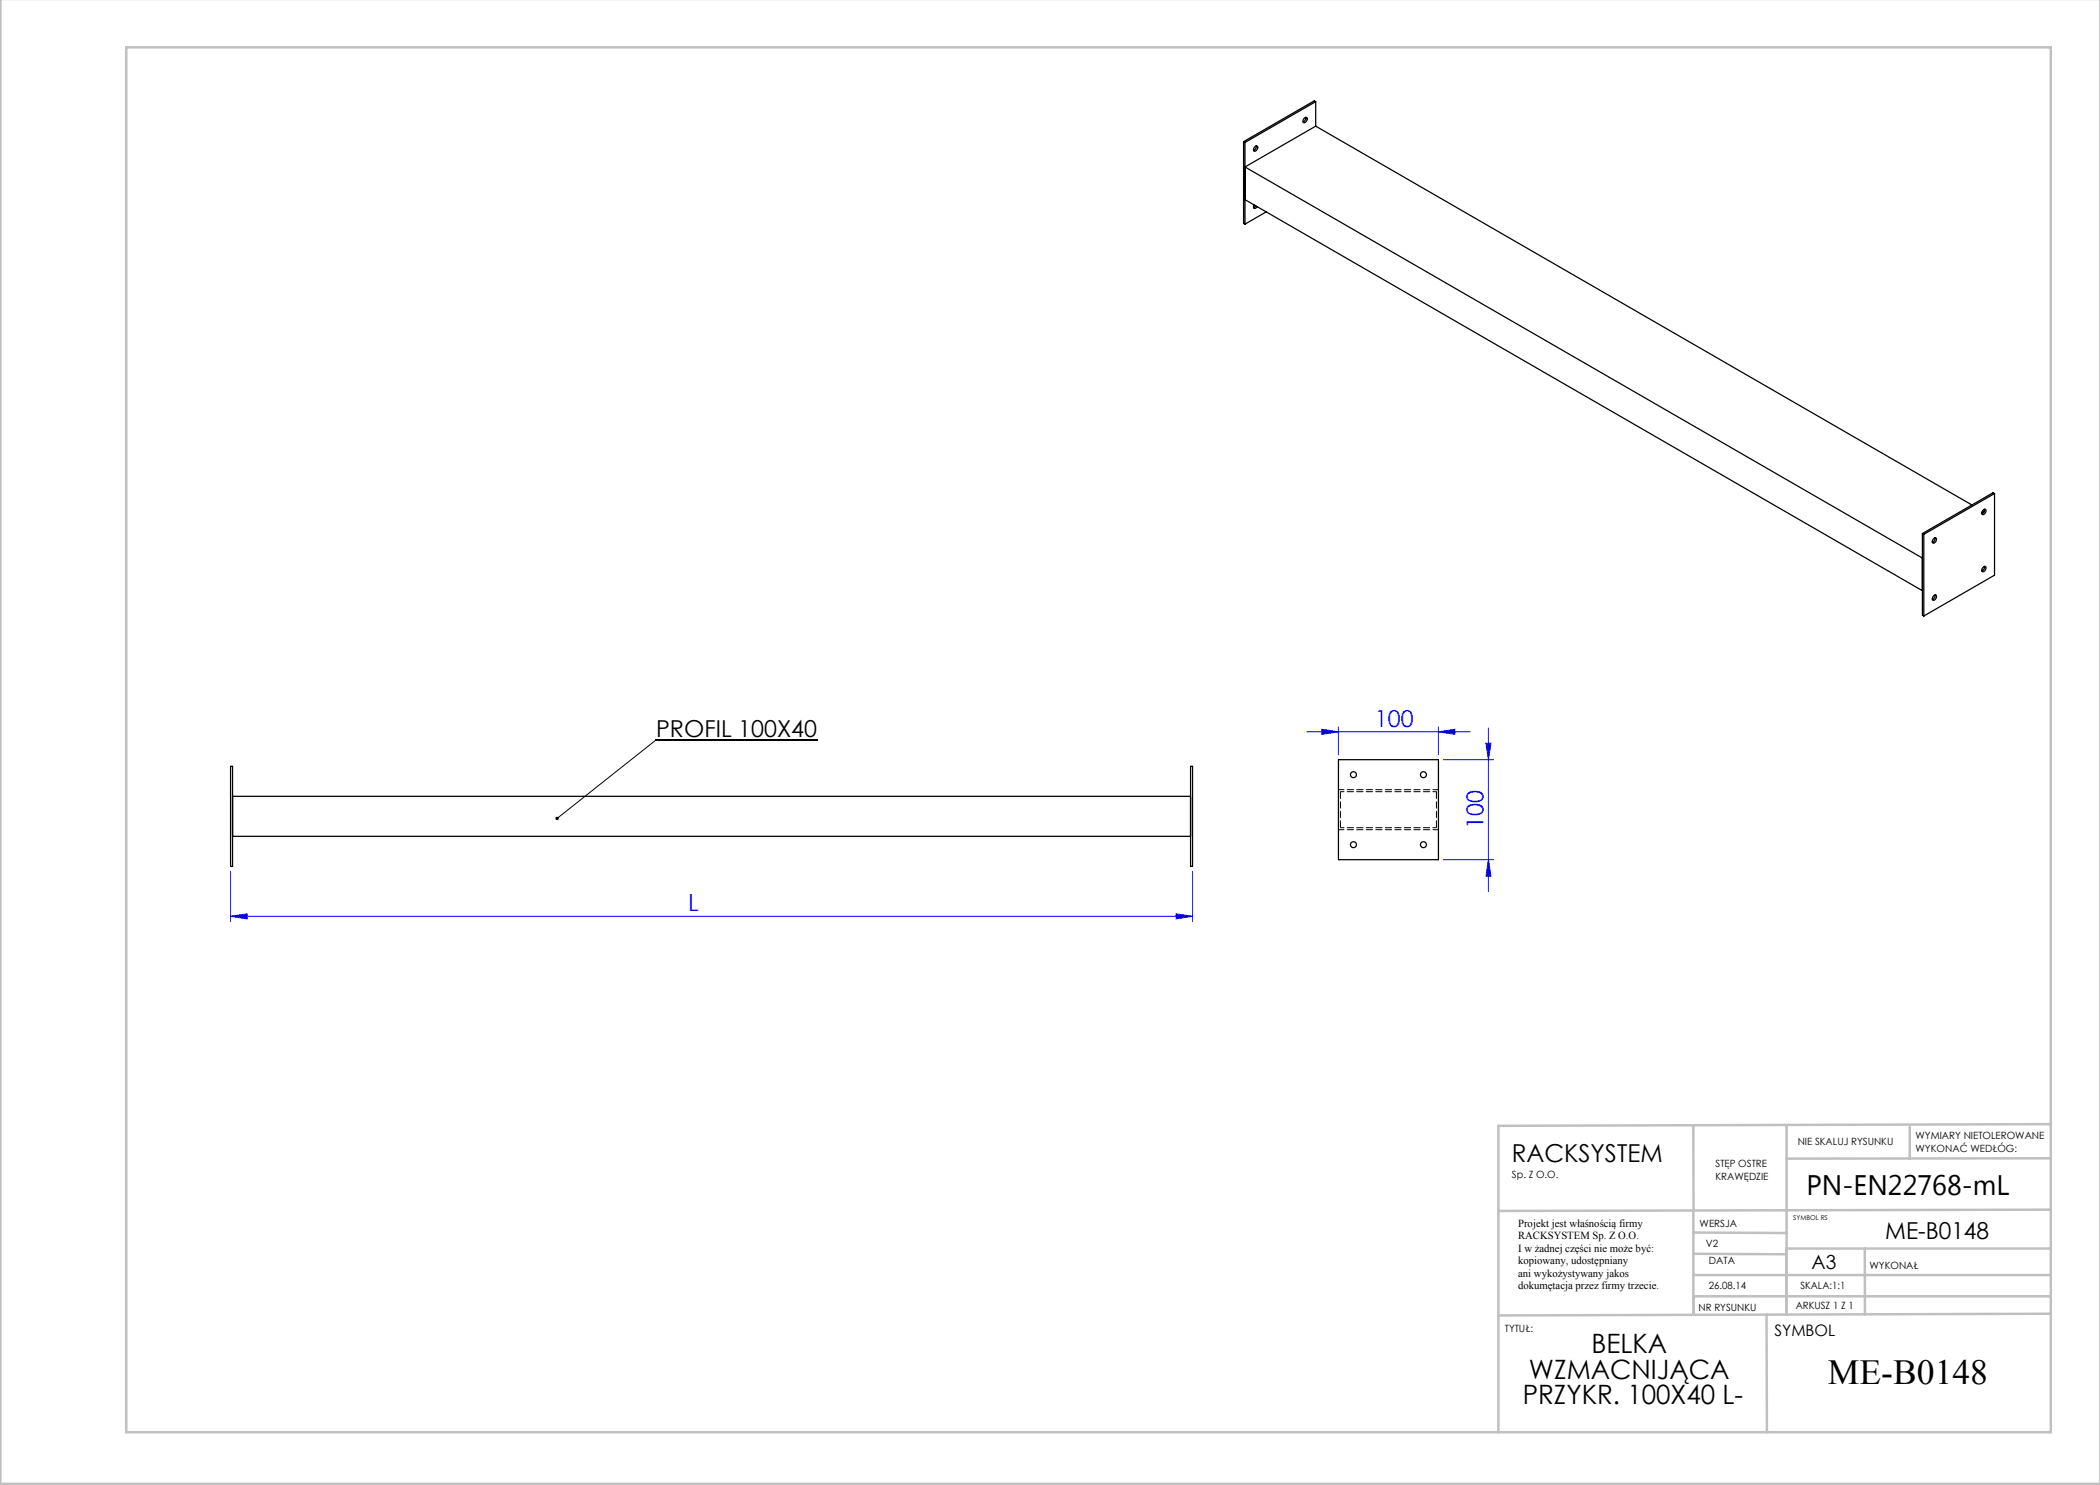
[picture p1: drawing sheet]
<svg xmlns="http://www.w3.org/2000/svg" width="420mm" height="297mm" viewBox="0 0 420 297" stroke-linecap="round" stroke-linejoin="round" font-family="sans-serif">
<g fill="none" stroke="#00f" stroke-width=".2">
<path d="M261.3 146.4h32.7M264.4 145.9l3.3 .5-3.3 .5zM267.7 145.4v5.5M287.7 146.4l3.3-.5v1zM287.7 145.4v5.5M288.7 151.9h10M297.2 148.6h1l-.5 3.3zM297.7 145.6v32.7M46.1 174.3v10M238.5 174.3v10M288.7 171.9h10M297.7 171.9l.5 3.3h-1z"/>
<path d="M46.1 183.3l3.3-.5v1zM46.1 183.3h192.4M235.2 182.8l3.3 .5-3.3 .5z"/>
</g>
<path d="M163.4 148h-32.2l-19.8 15.7" fill="none" stroke="#000" stroke-width=".2"/>
<g fill="none" stroke="#c0c0c0" stroke-width=".5">
<path d="M.1 -.1v296.9h419.9M25.2 9.5h385v276.9h-385zM338.7 225.2v16.9M357.3 225v37.9M382 225.4v6.3M410.1 224.8l-110.4 .4v61.2M410.1 231.7h-52.8M338.7 259.3h71.5M338.7 255h71.5M338.7 250.8l18.6 .1M338.7 246.5l18.6 .1M338.7 242.1v20.9"/>
<path d="M373 249.7v13.2M410.1 241.9l-110.4 .3M410.2 249.7h-52.9v13.2M353.3 262.9l.1 23.5M410.2 262.7l-110.5 .4"/>
</g>
<path d="M111.2 163.4a.34 .34 0 0 1 .5 .1 .34 .34 0 0 1-.1 .4 .34 .34 0 0 1-.4 0l.2-.2-.2 .2z" fill="#000"/>
<g fill="#00f">
<path d="M46.1 183.3l3.3-.5v1zM235.2 182.8l3.3 .5-3.3 .5zM264.4 145.9l3.3 .5-3.3 .5zM287.7 146.4l3.3-.5v1z"/>
<path d="M297.2 148.6h1l-.5 3.3zM297.7 171.9l.5 3.3h-1z"/>
</g>
<g fill="none" stroke="#000" stroke-width=".25">
<path d="M248.7 28.3l.3 .2M248.7 28.3v16.4l.3 .1M249 39.9l135.5 78.2M249 28.5v16.3M250.9 29.4l.4-.2a.63 .63 0 0 1 .1 .7 .63 .63 0 0 1-.6 .3l-.1-.2zM251.2 29.2v.5l-.5 .4M260.8 23.7l.4-.2a.63 .63 0 0 1 .1 .7 .63 .63 0 0 1-.6 .3l-.1-.4zM261.1 23.5v.5l-.5 .4M263.1 25.2l131.3 75.8M263.1 25.2l-14.1 8.2 135.5 78.2M263.1 20.3l-.2-.1-14.2 8.1M263.1 20.3l-14.1 8.2"/>
<path d="M263.1 20.3v4.9M250.8 41l-.1 .4 .1 .3h.2l.4-.4M251.1 41.2l-.4 .3M253.2 42.4l-4.2 2.4M398.9 98.7l-.3-.2-14.1 8.2M398.9 98.7l-14.1 8.2M398.9 98.7v16.3l-14.1 8.2M384.5 106.7v16.3l.3 .2M384.5 106.7l.3 .2M384.8 106.9v16.3M386.7 119.2l.4-.2a.63 .63 0 0 1 .1 .7 .63 .63 0 0 1-.6 .3l-.1-.2zM386.7 107.8l.4-.2a.63 .63 0 0 1 .1 .7 .63 .63 0 0 1-.6 .3l-.1-.3z"/>
<path d="M387 107.6l-.1 .5-.4 .4M387 119l-.1 .5-.4 .4M396.5 102.2l.3 .2M396.6 102.1l.4-.3a.63 .63 0 0 1 .1 .7 .63 .63 0 0 1-.6 .4l-.1-.3zM396.6 113.5l.4-.2a.63 .63 0 0 1 .1 .7 .63 .63 0 0 1-.6 .3l-.1-.2zM396.9 101.8l-.1 .5-.4 .5M396.9 113.3l-.1 .5-.4 .4M46.1 153.3h.4v20h-.4zM46.5 159.3h191.6M238.1 153.3h.4v20h-.4zM267.7 151.9h20v20h-20zM46.5 167.3h191.6"/>
<circle cx="270.7" cy="154.9" r=".6"/>
<circle cx="284.7" cy="154.9" r=".6"/>
<circle cx="270.7" cy="168.9" r=".6"/>
<circle cx="284.7" cy="168.9" r=".6"/>
</g>
<path d="M268.1 158.3v7.2M287.3 165.5v-7.2" fill="none" stroke="#000" stroke-width=".2" stroke-dasharray="1.3 .6" stroke-dashoffset="-.1"/>
<path d="M287.3 158.3h-19.2M268.1 165.5h19.2" fill="none" stroke="#000" stroke-width=".2" stroke-dasharray="1.3 .6" stroke-dashoffset=".6"/>
<path d="M287.7 157.9h-20M267.7 165.9h20" fill="none" stroke="#000" stroke-width=".2" stroke-dasharray="1.3 .6" stroke-dashoffset=".2"/>
<text font-size="7.1" x="365.6" y="276.7">ME-B0148</text>
<text font-size="5.6" x="361.3" y="239.1">PN-EN22768-mL</text>
<g font-size="5.3">
<text x="305.8" y="275.8">WZMACNIJĄCA</text>
<text x="318.3" y="270.7">BELKA</text>
<text x="304.6" y="280.9">PRZYKR. 100X40 L-</text>
</g>
<text font-size="4.9" x="302.4" y="232.4">RACKSYSTEM</text>
<g font-size="4.7">
<text x="131.2" y="147.4">PROFIL 100X40</text>
<text x="377" y="247.8">ME-B0148</text>
</g>
<g font-size="4.7" fill="#00f">
<text x="275" y="145.4">100</text>
<text x="296.7" y="165.8" transform="rotate(-90 296.7 165.8)">100</text>
<text x="137.6" y="182.3">L</text>
</g>
<text font-size="3.9" x="362.3" y="253.8">A3</text>
<text font-size="3.2" x="354.9" y="267.2">SYMBOL</text>
<g font-size="2.2">
<text x="303.6" y="245.3">Projekt jest właśnością firmy</text>
<text x="303.6" y="247.8">RACKSYSTEM Sp. Z O.O.</text>
<text x="303.6" y="250.3">I w żadnej części nie może być:</text>
<text x="303.6" y="252.8">kopiowany, udostępniany</text>
<text x="303.6" y="255.3">ani wykożystywany jakos</text>
<text x="303.6" y="257.8">dokumętacja przez firmy trzecie.</text>
</g>
<g font-size="2">
<text x="383.1" y="227.9">WYMIARY NIETOLEROWANE</text>
<text x="343.1" y="233.4">STĘP OSTRE</text>
<text x="359.5" y="228.9">NIE SKALUJ RYSUNKU</text>
<text x="383.1" y="230.4">WYKONAĆ WEDŁÓG:</text>
<text x="302.4" y="235.5">Sp. Z O.O.</text>
<text x="343.1" y="235.9">KRAWĘDZIE</text>
<text x="339.9" y="245.4">WERSJA</text>
<text x="341.2" y="249.4">V2</text>
<text x="341.8" y="257.7">26.08.14</text>
<text x="341.8" y="252.9">DATA</text>
<text x="360.1" y="257.7">SKALA:1:1</text>
<text x="373.9" y="253.8">WYKONAŁ</text>
<text x="339.7" y="262.3">NR RYSUNKU</text>
<text x="359.1" y="261.8">ARKUSZ 1 Z 1</text>
<text x="301" y="266.4">TYTUŁ:</text>
</g>
<text font-size="1.3" x="358.7" y="244">SYMBOL RS</text>
</svg>
